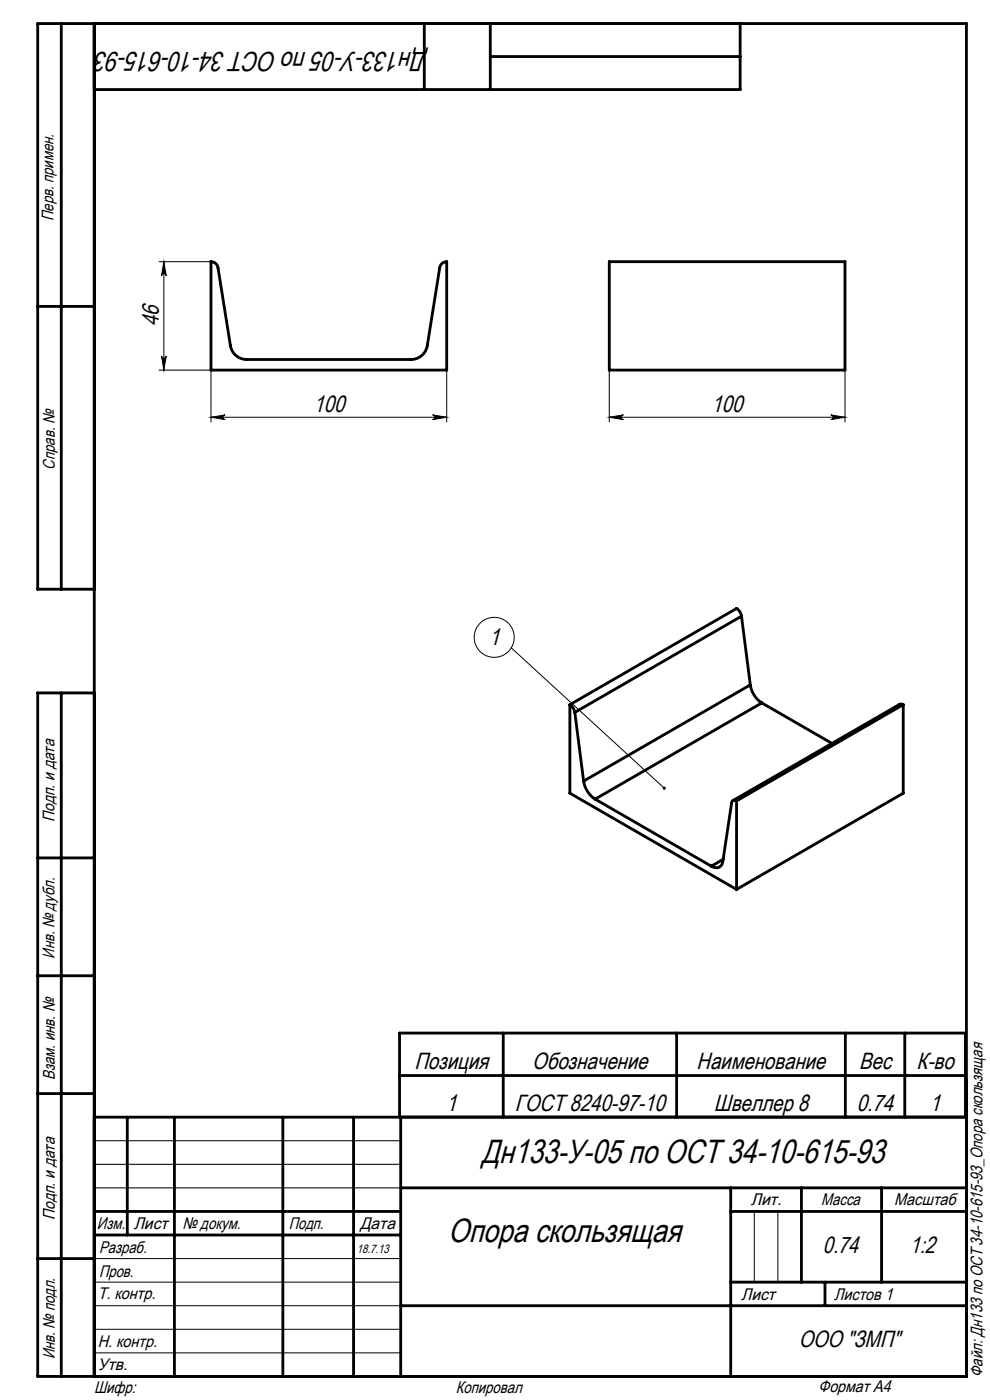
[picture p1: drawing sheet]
<svg xmlns="http://www.w3.org/2000/svg" width="210mm" height="297mm" viewBox="0 0 210 297" stroke-linecap="round" stroke-linejoin="round" font-family="sans-serif">
<g fill="none" stroke="#000" stroke-width=".21">
<path d="M33.8 55.5h11M34.8 55.5l.5 3a.5 .5 0 0 0-.5-.5 .5 .5 0 0 0-.5 .5zM34.8 55.5v23M33.8 78.5h11v11M34.3 75.5a.5 .5 0 0 0 .5 .5 .5 .5 0 0 0 .5-.5l-.5 3zM94.8 78.5v11M129.2 78.5v11M179.2 78.5v11M44.8 88.5l3-.5a.5 .5 0 0 0-.5 .5 .5 .5 0 0 0 .5 .5zM44.8 88.5h50M91.8 88l3 .5-3 .5a.5 .5 0 0 0 .4-.5 .5 .5 0 0 0-.4-.5zM129.2 88.5h50"/>
<path d="M129.2 88.5l3-.5a.5 .5 0 0 0-.4 .5 .5 .5 0 0 0 .4 .5zM176.2 88l3 .5-3 .5a.5 .5 0 0 0 .5-.5 .5 .5 0 0 0-.5-.5zM108.4 137.4l32.5 29.8M20 242h65M20 247h65M20 252h65M160 257v15M165 257v15M20 277h65M20 272h65M20 267h65M20 287h65"/>
<path d="M20 282h65"/>
<circle cx="104.8" cy="135.2" r="4.2"/>
</g>
<g fill="none" stroke="#000" stroke-width=".6">
<path d="M13 5v120M20 5v287M90 5v14M104 5v14M104 12h53M157 5v14h-137M44.8 55.5a1.5 1.5 0 0 1 1.4 1.3l2.7 16.5a3.5 3.5 0 0 0 3.4 3h34.9a3.5 3.5 0 0 0 3.4-3l2.7-16.5a1.5 1.5 0 0 1 1.5-1.3v23h-50zM129.2 55.5h50v23h-50zM8 65h12M20 125h-12v-120h197v287h-197v-145h12M157.3 130.7a2.38 2.38 0 0 0-1.1-1.6l-35.3 20.4M157.3 130.7l-35.4 20.4"/>
<path d="M157.3 130.7l1.9 14.6M13 147v145M120.9 149.5a2.38 2.38 0 0 1 1 1.6M120.9 149.5v18.8l35.3 20.4M121.9 151.1l1.9 14.6M159.2 145.3a5.6 5.6 0 0 0 2.4 3.8M159.2 145.3l-35.4 20.4M161.6 149.1l-35.4 20.4M161.6 149.1l14.9 8.6M191.6 149.5l-.8-.1-35.3 20.4M191.6 149.5l-35.4 20.4M191.6 149.5v18.8l-35.4 20.4"/>
<path d="M123.8 165.7a5.6 5.6 0 0 0 2.4 3.8M126.2 169.5l24.7 14.3M156.2 169.9a.63 .63 0 0 0-.6-.1 .63 .63 0 0 0-.4 .5l-1.9 12.5a1.46 1.46 0 0 1-.9 1.2 1.46 1.46 0 0 1-1.5-.2M156.2 169.9v18.8M8 182h12M153.4 182.3l-2.5 1.5M8 207h12M106.7 219.2v17.8M143.5 219.2v17.8M179.3 219.2v17.8M191.9 219.2v17.8M8 232h12"/>
<path d="M20 237h185M27 237v25M37 237v55M60 237v55M75 237v55M84.8 237v-17.8h120v17.8M84.8 228.2h120M85 237v55M20 257h65M85 252h120M155 252v40M155 257h50"/>
<path d="M170 252v20M187 252v20M8 267h12M20 262h65M85 277h120M155 272h50M175 272v5"/>
</g>
<g fill="#000">
<path d="M140.7 167h.4l.1 .4-.3-.2 .3 .2-.3 .1-.3-.1z"/>
<path d="M34.8 55.5l.5 3a.5 .5 0 0 0-.5-.5 .5 .5 0 0 0-.5 .5zM34.3 75.5a.5 .5 0 0 0 .5 .5 .5 .5 0 0 0 .5-.5l-.5 3z"/>
<path d="M44.8 88.5l3-.5a.5 .5 0 0 0-.5 .5 .5 .5 0 0 0 .5 .5zM91.8 88l3 .5-3 .5a.5 .5 0 0 0 .4-.5 .5 .5 0 0 0-.4-.5z"/>
<path d="M176.2 88l3 .5-3 .5a.5 .5 0 0 0 .5-.5 .5 .5 0 0 0-.5-.5zM129.2 88.5l3-.5a.5 .5 0 0 0-.4 .5 .5 .5 0 0 0 .4 .5z"/>
</g>
<g font-size="7.1">
<text x="102.1" y="246.8">Дн133-У-05 по ОСТ 34-10-615-93</text>
<text x="95" y="263.4">Опора скользящая</text>
</g>
<text font-size="5.8" x="90.6" y="11.1" transform="rotate(-180 90.6 11.1)">Дн133-У-05 по ОСТ 34-10-615-93</text>
<g font-size="5">
<text x="33.7" y="69.2" transform="rotate(-90 33.7 69.2)">46</text>
<text x="66.5" y="87.4">100</text>
<text x="150.9" y="87.4">100</text>
<text x="103.7" y="136.8">1</text>
<text x="87.9" y="226.9">Позиция</text>
<text x="112.9" y="226.9">Обозначение</text>
<text x="147.8" y="226.9">Наименование</text>
<text x="182.2" y="226.9">Вес</text>
<text x="194.4" y="226.9">К-во</text>
<text x="94.7" y="235.8">1</text>
<text x="109.2" y="235.8">ГОСТ 8240-97-10</text>
<text x="151.4" y="235.8">Швеллер 8</text>
<text x="181.8" y="235.8">0.74</text>
<text x="197.3" y="235.8">1</text>
<text x="174.6" y="265.9">0.74</text>
<text x="193" y="265.9">1:2</text>
<text x="169.4" y="285.8">ООО &quot;ЗМП&quot;</text>
</g>
<g font-size="3.6">
<text x="11.4" y="46.9" transform="rotate(-90 11.4 46.9)">Перв. примен.</text>
<text x="11.6" y="99.6" transform="rotate(-90 11.6 99.6)">Справ. №</text>
<text x="11.5" y="174.4" transform="rotate(-90 11.5 174.4)">Подп. и дата</text>
<text x="11.6" y="203.4" transform="rotate(-90 11.6 203.4)">Инв. № дубл.</text>
<text x="11.6" y="229" transform="rotate(-90 11.6 229)">Взам. инв. №</text>
<text x="159.2" y="255.7">Лит.</text>
<text x="174.2" y="255.7">Масса</text>
<text x="189.7" y="255.7">Масштаб</text>
<text x="11.7" y="258.8" transform="rotate(-90 11.7 258.8)">Подп. и дата</text>
<text x="20.6" y="260.6">Изм.</text>
<text x="28.4" y="260.6">Лист</text>
<text x="38.7" y="260.6">№ докум.</text>
<text x="61.3" y="260.7">Подп.</text>
<text x="76.4" y="260.7">Дата</text>
<text x="21" y="265.7">Разраб.</text>
<text x="20.7" y="275.5">Т. контр.</text>
<text x="21" y="270.9">Пров.</text>
<text x="157.2" y="275.7">Лист</text>
<text x="176.9" y="275.7">Листов 1</text>
<text x="20.7" y="285.8">Н. контр.</text>
<text x="11.6" y="288.4" transform="rotate(-90 11.6 288.4)">Инв. № подл.</text>
<text x="20.7" y="290.5">Утв.</text>
<text x="208.4" y="292.1" transform="rotate(-90 208.4 292.1)">Файл: Дн133 по ОСТ 34-10-615-93_Опора скользящая</text>
<text x="20" y="295.5">Шифр:</text>
<text x="96.7" y="295.4">Копировал</text>
<text x="173.6" y="295.2">Формат A4</text>
</g>
<text font-size="2.6" x="75.7" y="265.8">18.7.13</text>
</svg>
